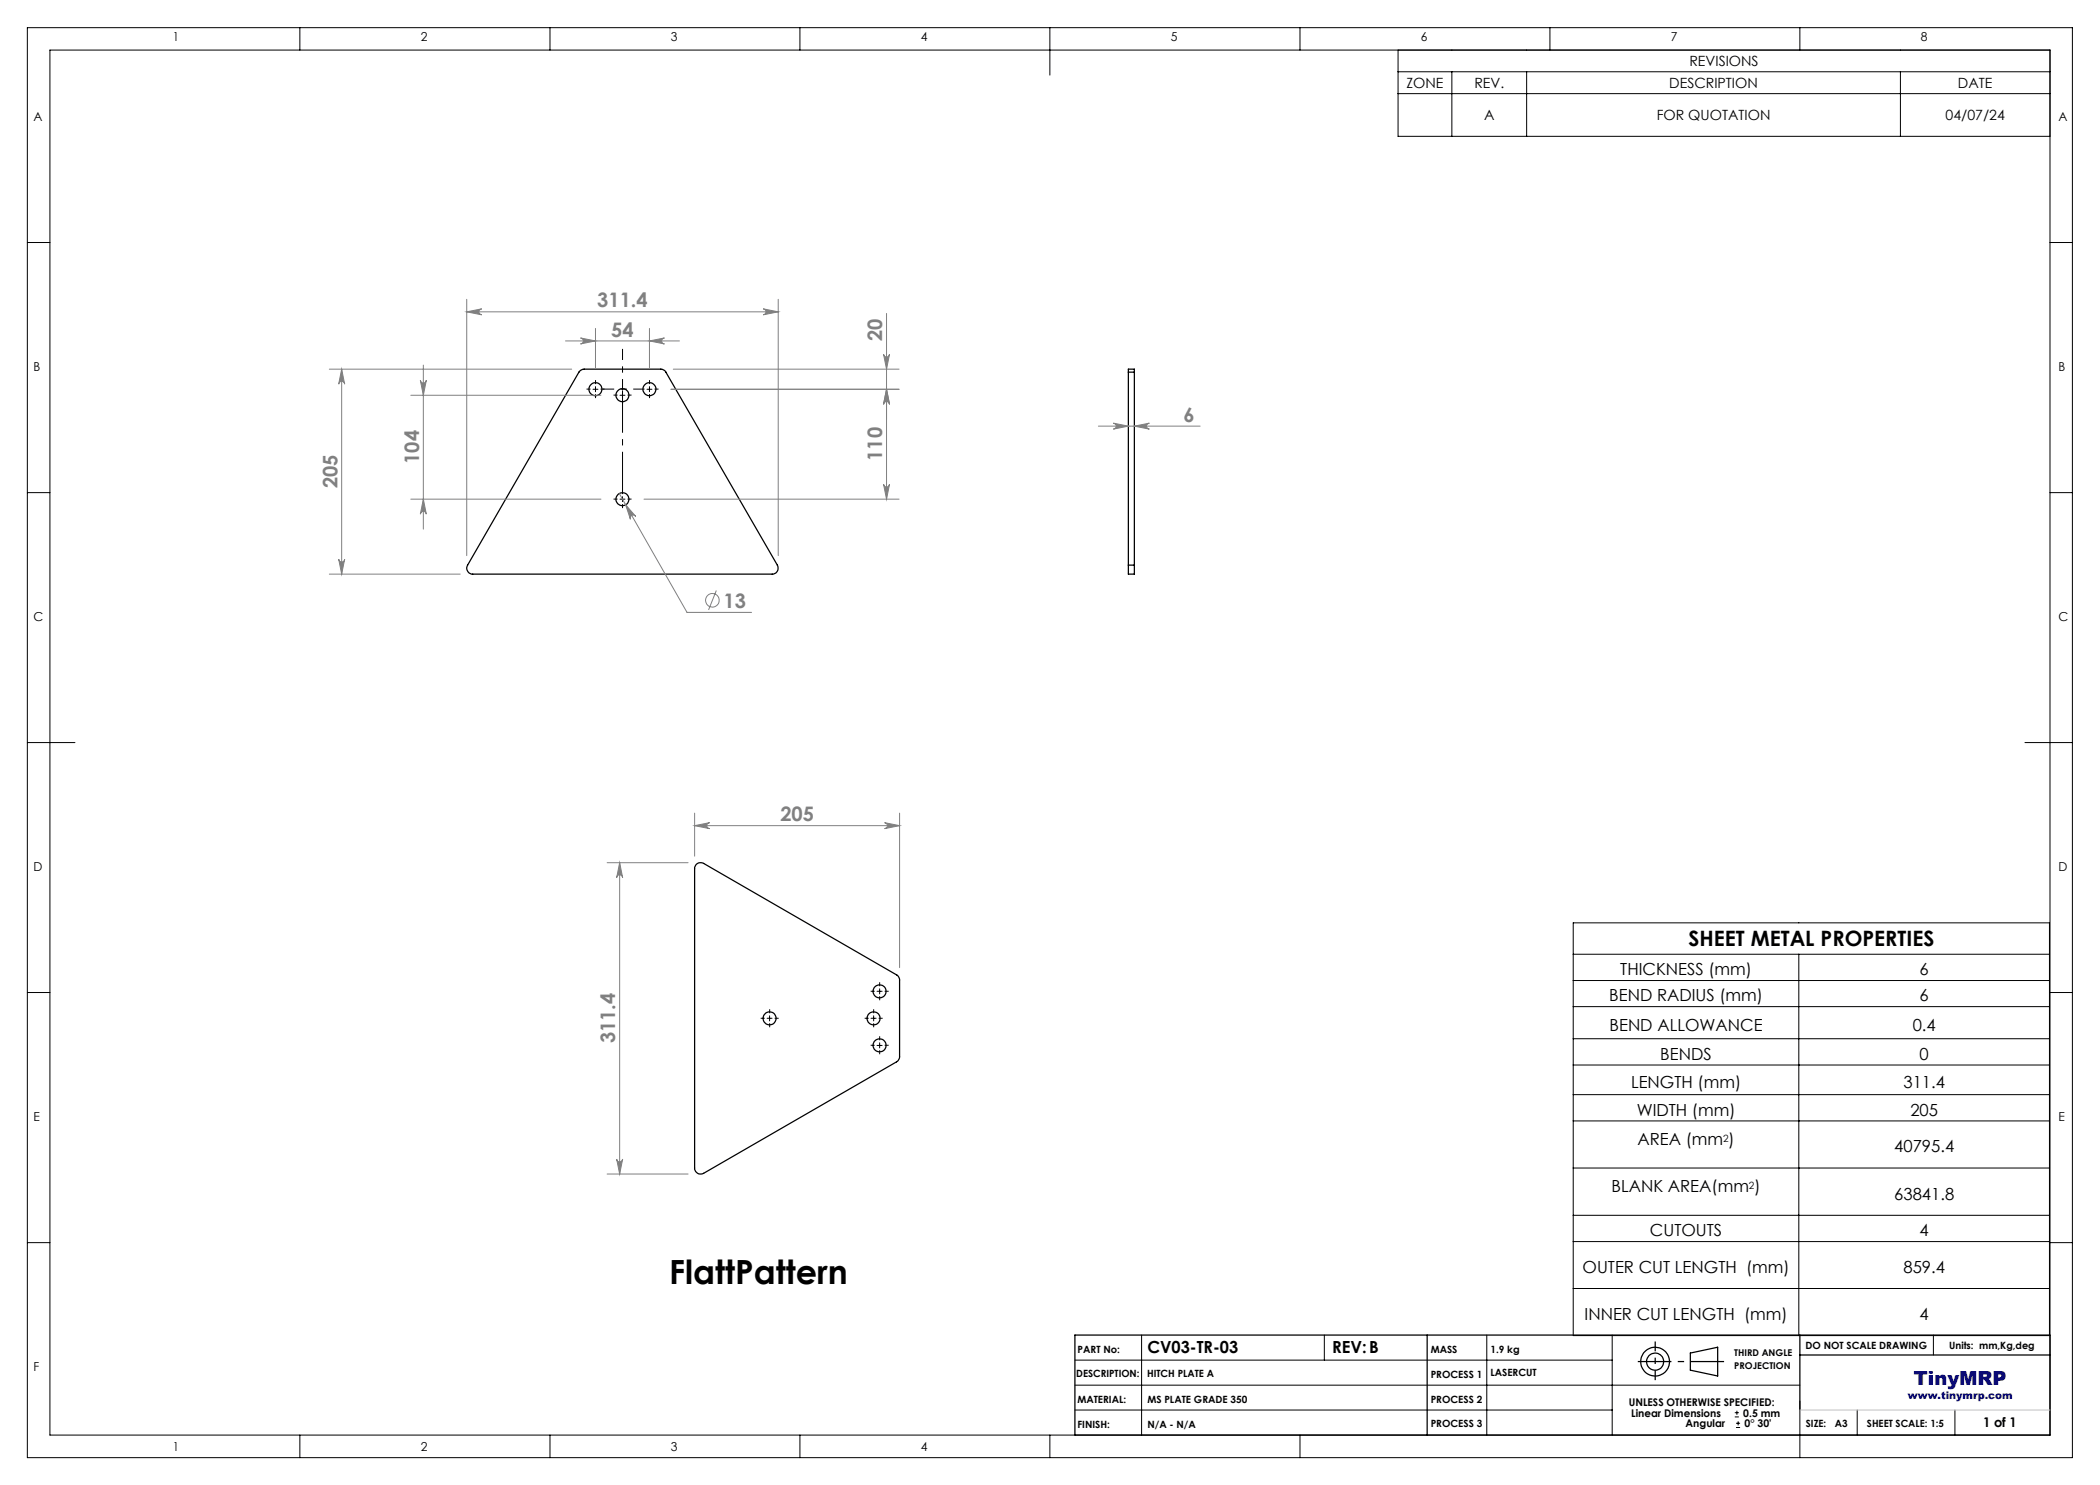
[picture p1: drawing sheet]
<svg xmlns="http://www.w3.org/2000/svg" width="420mm" height="297mm" viewBox="0 0 420 297" stroke-linecap="round" stroke-linejoin="round" font-family="sans-serif">
<g fill="none" stroke="#000" stroke-width=".25">
<path d="M116.1 74.1l.6-.3h15.5a1.24 1.24 0 0 1 1 .6l22.3 38.6a1.2 1.2 0 0 1-1.1 1.8h-59.9a1.2 1.2 0 0 1-1-1.8zM225.7 74.4v-.6h1.2v.6M225.7 74.4h1.2M225.7 74.4v38.6M226.9 74.4v38.6M225.7 113v1.8h1.2v-1.8M225.7 113h1.2M139.3 172.8l.7-.3 .7 .2 38.6 22.3a1.24 1.24 0 0 1 .6 1v15.5l-.3 .7-38.9 22.5a1.2 1.2 0 0 1-1.8-1.1v-60.1zM215 267h195v20h-195zM285.4 267v20M338.1 270.6l5.4-1.2v5.8l-5.4-1.2zM360 267v15"/>
<path d="M360 271h50"/>
<circle cx="119.1" cy="77.8" r="1.29"/>
<circle cx="124.5" cy="79" r="1.29"/>
<circle cx="129.9" cy="77.8" r="1.29"/>
<circle cx="124.5" cy="99.8" r="1.29"/>
<circle cx="175.9" cy="198.3" r="1.3"/>
<circle cx="153.9" cy="203.7" r="1.31"/>
<circle cx="174.7" cy="203.7" r="1.3"/>
<circle cx="175.9" cy="209.1" r="1.3"/>
<circle cx="331" cy="272.3" r="2.87"/>
<circle cx="331" cy="272.3" r="1.72"/>
</g>
<g fill="none" stroke="#808080" stroke-width=".2">
<path d="M93.3 59.9v51.2M155.6 59.9v51.2M65.9 73.8h48.4M68.3 73.8l.6 3a.6 .6 0 0 0-.6-.5 .6 .6 0 0 0-.6 .5zM68.3 73.8v41M82.2 79.1h38M84.1 76.1a.6 .6 0 0 0 .6 .5 .6 .6 0 0 0 .6-.5l-.6 3zM84.7 73v32.8M93.3 62.4l3-.6a.6 .6 0 0 0-.5 .6 .6 .6 0 0 0 .5 .6zM93.3 62.4h62.3M113.1 68.2h22.8M116.1 67.6l3 .6-3 .6a.6 .6 0 0 0 .6-.6 .6 .6 0 0 0-.6-.6z"/>
<path d="M119.1 65.7v7.9M129.9 68.2l3-.6a.6 .6 0 0 0-.6 .6 .6 .6 0 0 0 .6 .6zM129.9 65.7v7.9M134.2 77.9h45.6M134.7 73.8h45.1M152.6 61.8l3 .6-3 .6a.6 .6 0 0 0 .6-.6 .6 .6 0 0 0-.6-.6zM176.7 70.8a.6 .6 0 0 0 .6 .6 .6 .6 0 0 0 .6-.6l-.6 3zM177.3 77.9l.6 3a.6 .6 0 0 0-.6-.6 .6 .6 0 0 0-.6 .6zM177.3 62.7v37.1M82.2 99.8h38M84.7 99.8l.6 3a.6 .6 0 0 0-.6-.5 .6 .6 0 0 0-.6 .5zM123.9 98.7l13.5 23.8h12.9"/>
<path d="M128.8 99.8h51M176.7 96.8a.6 .6 0 0 0 .6 .6 .6 .6 0 0 0 .6-.6l-.6 3zM219.7 85.2h20.3M222.7 84.6l3 .6-3 .6a.6 .6 0 0 0 .5-.6 .6 .6 0 0 0-.5-.6zM226.9 85.2l3-.6a.6 .6 0 0 0-.6 .6 .6 .6 0 0 0 .6 .6zM65.9 114.8h26.1M67.7 111.8a.6 .6 0 0 0 .6 .6 .6 .6 0 0 0 .6-.6l-.6 3zM125.1 101l2 2.3a.6 .6 0 0 0-.8-.2 .6 .6 0 0 0-.2 .8zM143.3 118.1l-1.6 3.9M121.4 172.5h16.2M123.9 172.5l.6 3a.6 .6 0 0 0-.6-.5 .6 .6 0 0 0-.6 .5zM123.9 172.5v62.3"/>
<path d="M138.9 165.1l3-.6a.6 .6 0 0 0-.6 .6 .6 .6 0 0 0 .6 .6zM138.9 162.6v8.6M138.9 165.1h41M176.9 164.5l3 .6-3 .6a.6 .6 0 0 0 .6-.6 .6 .6 0 0 0-.6-.6zM179.9 162.6v30.9M121.4 234.8h16.2M123.3 231.8a.6 .6 0 0 0 .6 .6 .6 .6 0 0 0 .6-.6l-.6 3z"/>
<circle cx="142.5" cy="120.1" r="1.36"/>
</g>
<g fill="none" stroke="#000" stroke-width=".2">
<path d="M5.5 5.5h409v286h-409zM10 10h400v277h-400zM60 5.5v4.5M110 5.5v4.5M160 5.5v4.5M210 5.5v9.5M260 5.5v4.5M279.6 10v17.3h130.4M279.6 14.4h130.4M279.6 18.7h130.4M290.4 14.4v12.9M305.3 14.4v12.9"/>
<path d="M310 5.5v4.5M360 5.5v4.5M380.1 14.4v12.9M5.5 48.5h4.5M410 48.5h4.5M118.6 77.9h1M119.1 77.3v1M124 79.1h1M124.5 78.5v1M129.4 77.9h1M129.9 77.3v1M5.5 98.5h4.5"/>
<path d="M124 99.8h1M124.5 99.3v1M410 98.5h4.5M5.5 148.5h9.5M405 148.5h9.5M5.5 198.5h4.5M175.4 198.3h1M175.9 197.8v1M314.6 184.6h95.3v82.5h-95.3zM314.6 190.8h95.3M314.6 196.1h95.3M359.8 190.8v76.3"/>
<path d="M410 198.5h4.5M153.4 203.7h1M153.9 203.2v1M174.2 203.7h1M174.7 203.2v1M175.4 209.1h1M175.9 208.6v1M314.6 201.3h95.3M314.6 207.7h95.3M314.6 213h95.3M314.6 218.9h95.3M314.6 224.2h95.3"/>
<path d="M314.6 233.6h95.3M5.5 248.5h4.5M314.6 243.1h95.3M314.6 248.3h95.3M314.6 257.7h95.3M410 248.5h4.5M215 277h145M215 272h107.4M228.3 267v20M264.9 267v5M297.4 267v20M322.4 267v20"/>
<path d="M386.7 267v4M60 287v4.5M110 287v4.5M160 287v4.5M210 287v4.5M215 282h107.4M260 287v4.5M347 283.4h.8M347 282.5h.8M347.2 285.5h.8M347.2 284.7h.8M347.4 282.1v.9"/>
<path d="M347.6 284.3v.8M360 280.2v11.3M371.4 282v5M391 282v5"/>
</g>
<path d="M124.5 98.8v-20.7" fill="none" stroke="#000" stroke-width=".2" stroke-dasharray="15.2 1.3 1.3 1.3" stroke-dashoffset="6.8" stroke-linecap="butt"/>
<g fill="none" stroke="#000" stroke-width=".2" stroke-dasharray="15.2 1.3 1.3 1.3" stroke-linecap="butt">
<path d="M118.1 77.8h-.8M119.1 76.8v-.8M119.1 78.8v.8M120.1 77.8h.8M123.5 79h-.8M125.5 79h.8M129.9 76.8v-.8M129.9 78.8v.8M130.9 77.8h.8M123.5 99.8h-.8M124.5 80v.8M125.5 99.8h.8"/>
<path d="M124.5 100.8v.8M174.9 198.3h-.8M175.9 197.3v-.8M175.9 199.3v.8M176.9 198.3h.8M152.9 203.7h-.8M153.9 202.7v-.8M153.9 204.7v.8M154.9 203.7h.8M173.7 203.7h-.8M174.7 202.7v-.8M174.7 204.7v.8"/>
<path d="M174.9 209.1h-.8M175.7 203.7h.8M175.9 208.1v-.8M175.9 210.1v.8M176.9 209.1h.8"/>
</g>
<path d="M124.5 78v-8.2M128.9 77.8h-8.3" fill="none" stroke="#000" stroke-width=".2" stroke-dasharray="15.2 1.3 1.3 1.3" stroke-dashoffset="13" stroke-linecap="butt"/>
<path d="M327.6 272.3h17.2" fill="none" stroke="#000" stroke-width=".25" stroke-dasharray="15.2 1.3 1.3 1.3" stroke-dashoffset="8.5" stroke-linecap="butt"/>
<path d="M331 268.3v7.7" fill="none" stroke="#000" stroke-width=".25" stroke-dasharray="15.2 1.3 1.3 1.3" stroke-dashoffset="13.3" stroke-linecap="butt"/>
<path d="M360 282h50" fill="none" stroke="#c0c0c0" stroke-width=".2"/>
<g fill="#808080">
<path d="M138.9 165.1l3-.6a.6 .6 0 0 0-.6 .6 .6 .6 0 0 0 .6 .6zM176.9 164.5l3 .6-3 .6a.6 .6 0 0 0 .6-.6 .6 .6 0 0 0-.6-.6zM93.3 62.4l3-.6a.6 .6 0 0 0-.5 .6 .6 .6 0 0 0 .5 .6zM152.6 61.8l3 .6-3 .6a.6 .6 0 0 0 .6-.6 .6 .6 0 0 0-.6-.6zM116.1 67.6l3 .6-3 .6a.6 .6 0 0 0 .6-.6 .6 .6 0 0 0-.6-.6zM129.9 68.2l3-.6a.6 .6 0 0 0-.6 .6 .6 .6 0 0 0 .6 .6zM125.1 101l1 2.9a.6 .6 0 0 1 .3-.8 .6 .6 0 0 1 .7 .2z"/>
<path d="M222.7 84.6l3 .6-3 .6a.6 .6 0 0 0 .5-.6 .6 .6 0 0 0-.5-.6zM226.9 85.2l3-.6a.6 .6 0 0 0-.6 .6 .6 .6 0 0 0 .6 .6z"/>
<path d="M177.3 77.9l.6 3a.6 .6 0 0 0-.6-.6 .6 .6 0 0 0-.6 .6zM176.7 70.8a.6 .6 0 0 0 .6 .6 .6 .6 0 0 0 .6-.6l-.6 3z"/>
<path d="M123.9 172.5l.6 3a.6 .6 0 0 0-.6-.5 .6 .6 0 0 0-.6 .5zM123.3 231.8a.6 .6 0 0 0 .6 .6 .6 .6 0 0 0 .6-.6l-.6 3zM68.3 73.8l.6 3a.6 .6 0 0 0-.6-.5 .6 .6 0 0 0-.6 .5zM67.7 111.8a.6 .6 0 0 0 .6 .6 .6 .6 0 0 0 .6-.6l-.6 3zM84.1 76.1a.6 .6 0 0 0 .6 .5 .6 .6 0 0 0 .6-.5l-.6 3zM84.7 99.8l.6 3a.6 .6 0 0 0-.6-.5 .6 .6 0 0 0-.6 .5zM177.3 77.9l.6 3a.6 .6 0 0 0-.6-.6 .6 .6 0 0 0-.6 .6zM176.7 96.8a.6 .6 0 0 0 .6 .6 .6 .6 0 0 0 .6-.6l-.6 3z"/>
</g>
<text font-size="6.7" x="133.9" y="256.8">FlattPattern</text>
<text font-size="4.2" x="337.7" y="189.2">SHEET METAL PROPERTIES</text>
<g font-size="4" fill="#808080">
<text x="119.5" y="61.5">311.4</text>
<text x="122.3" y="67.3">54</text>
<text x="176.5" y="68.3" transform="rotate(-90 176.5 68.3)">20</text>
<text x="236.7" y="84.3">6</text>
<text x="83.8" y="92.8" transform="rotate(-90 83.8 92.8)">104</text>
<text x="176.5" y="92.2" transform="rotate(-90 176.5 92.2)">110</text>
<text x="67.5" y="97.7" transform="rotate(-90 67.5 97.7)">205</text>
<text x="144.7" y="121.6">13</text>
<text x="156.1" y="164.2">205</text>
<text x="123.1" y="208.7" transform="rotate(-90 123.1 208.7)">311.4</text>
</g>
<text font-size="3.9" fill="#0000a0" x="382.8" y="277">TinyMRP</text>
<g font-size="3.3">
<text x="324.1" y="195">THICKNESS (mm)</text>
<text x="383.9" y="195">6</text>
<text x="321.8" y="200.3">BEND RADIUS (mm)</text>
<text x="383.9" y="200.3">6</text>
<text x="321.9" y="206.1">BEND ALLOWANCE</text>
<text x="382.5" y="206.1">0.4</text>
<text x="332.1" y="211.9">BENDS</text>
<text x="383.9" y="211.9">0</text>
<text x="326.2" y="217.5">LENGTH (mm)</text>
<text x="380.7" y="217.5">311.4</text>
<text x="327.3" y="223.1">WIDTH (mm)</text>
<text x="382.1" y="223.1">205</text>
<text x="327.5" y="229">AREA (mm )</text>
<text x="378.8" y="230.5">40795.4</text>
<text x="322.3" y="238.5">BLANK AREA(mm )</text>
<text x="378.8" y="239.9">63841.8</text>
<text x="330" y="247.3">CUTOUTS</text>
<text x="383.9" y="247.3">4</text>
<text x="316.5" y="254.6">OUTER CUT LENGTH (mm)</text>
<text x="380.7" y="254.6">859.4</text>
<text x="316.9" y="264">INNER CUT LENGTH (mm)</text>
<text x="383.9" y="264">4</text>
<text x="229.5" y="270.6">CV03-TR-03</text>
<text x="266.4" y="270.7">REV:B</text>
</g>
<g font-size="2.8">
<text x="281.3" y="17.6">ZONE</text>
<text x="294.9" y="17.6">REV.</text>
<text x="333.9" y="17.6">DESCRIPTION</text>
<text x="337.9" y="13.2">REVISIONS</text>
<text x="391.6" y="17.6">DATE</text>
<text x="296.8" y="24">A</text>
<text x="331.3" y="24">FOR QUOTATION</text>
<text x="389.1" y="24">04/07/24</text>
</g>
<text font-size="2.7" x="396.6" y="285.4">1 of 1</text>
<g font-size="2.5">
<text x="34.6" y="8.2">1</text>
<text x="84.2" y="8.2">2</text>
<text x="134.2" y="8.2">3</text>
<text x="184.2" y="8.2">4</text>
<text x="234.2" y="8.2">5</text>
<text x="284.2" y="8.2">6</text>
<text x="334.2" y="8.2">7</text>
<text x="384.2" y="8.2">8</text>
<text x="6.7" y="24.2">A</text>
<text x="411.7" y="24.2">A</text>
<text x="6.7" y="74.2">B</text>
<text x="411.7" y="74.2">B</text>
<text x="6.7" y="124.2">C</text>
<text x="411.7" y="124.2">C</text>
<text x="6.7" y="174.2">D</text>
<text x="411.7" y="174.2">D</text>
<text x="6.7" y="224.2">E</text>
<text x="411.7" y="224.2">E</text>
<text x="6.7" y="274.2">F</text>
<text x="34.6" y="290.2">1</text>
<text x="84.2" y="290.2">2</text>
<text x="134.2" y="290.2">3</text>
<text x="184.2" y="290.2">4</text>
</g>
<g font-size="2.1">
<text x="325.8" y="281.2">UNLESS OTHERWISE SPECIFIED:</text>
<text x="326.2" y="283.4">Linear Dimensions</text>
<text x="337.1" y="285.5">Angular</text>
<text x="348.7" y="283.4">0.5 mm</text>
<text x="348.9" y="285.5">0° 30'</text>
</g>
<text font-size="2.1" fill="#0000a0" x="381.6" y="279.9">www.tinymrp.com</text>
<g font-size="2">
<text x="344.6" y="228.3">2</text>
<text x="349.8" y="237.8">2</text>
<text x="361.1" y="269.9">DO NOT SCALE DRAWING</text>
<text x="389.8" y="269.8">Units: mm,Kg,deg</text>
<text x="215.3" y="275.4">DESCRIPTION:</text>
<text x="215.5" y="270.7">PART No:</text>
<text x="229.4" y="275.4">HITCH PLATE A</text>
<text x="286.1" y="270.6">MASS</text>
<text x="286.1" y="275.6">PROCESS 1</text>
<text x="298.1" y="270.6">1.9 kg</text>
<text x="298.1" y="275.3">LASERCUT</text>
<text x="215.5" y="280.6">MATERIAL:</text>
<text x="229.5" y="280.6">MS PLATE GRADE 350</text>
<text x="286.1" y="280.6">PROCESS 2</text>
<text x="215.5" y="285.6">FINISH:</text>
<text x="229.5" y="285.6">N/A - N/A</text>
<text x="286.1" y="285.4">PROCESS 3</text>
<text x="361.2" y="285.4">SIZE:</text>
<text x="367" y="285.4">A3</text>
<text x="373.4" y="285.4">SHEET SCALE: 1:5</text>
</g>
<g font-size="1.9">
<text x="346.9" y="271.3">THIRD ANGLE</text>
<text x="346.9" y="273.7">PROJECTION</text>
</g>
</svg>
